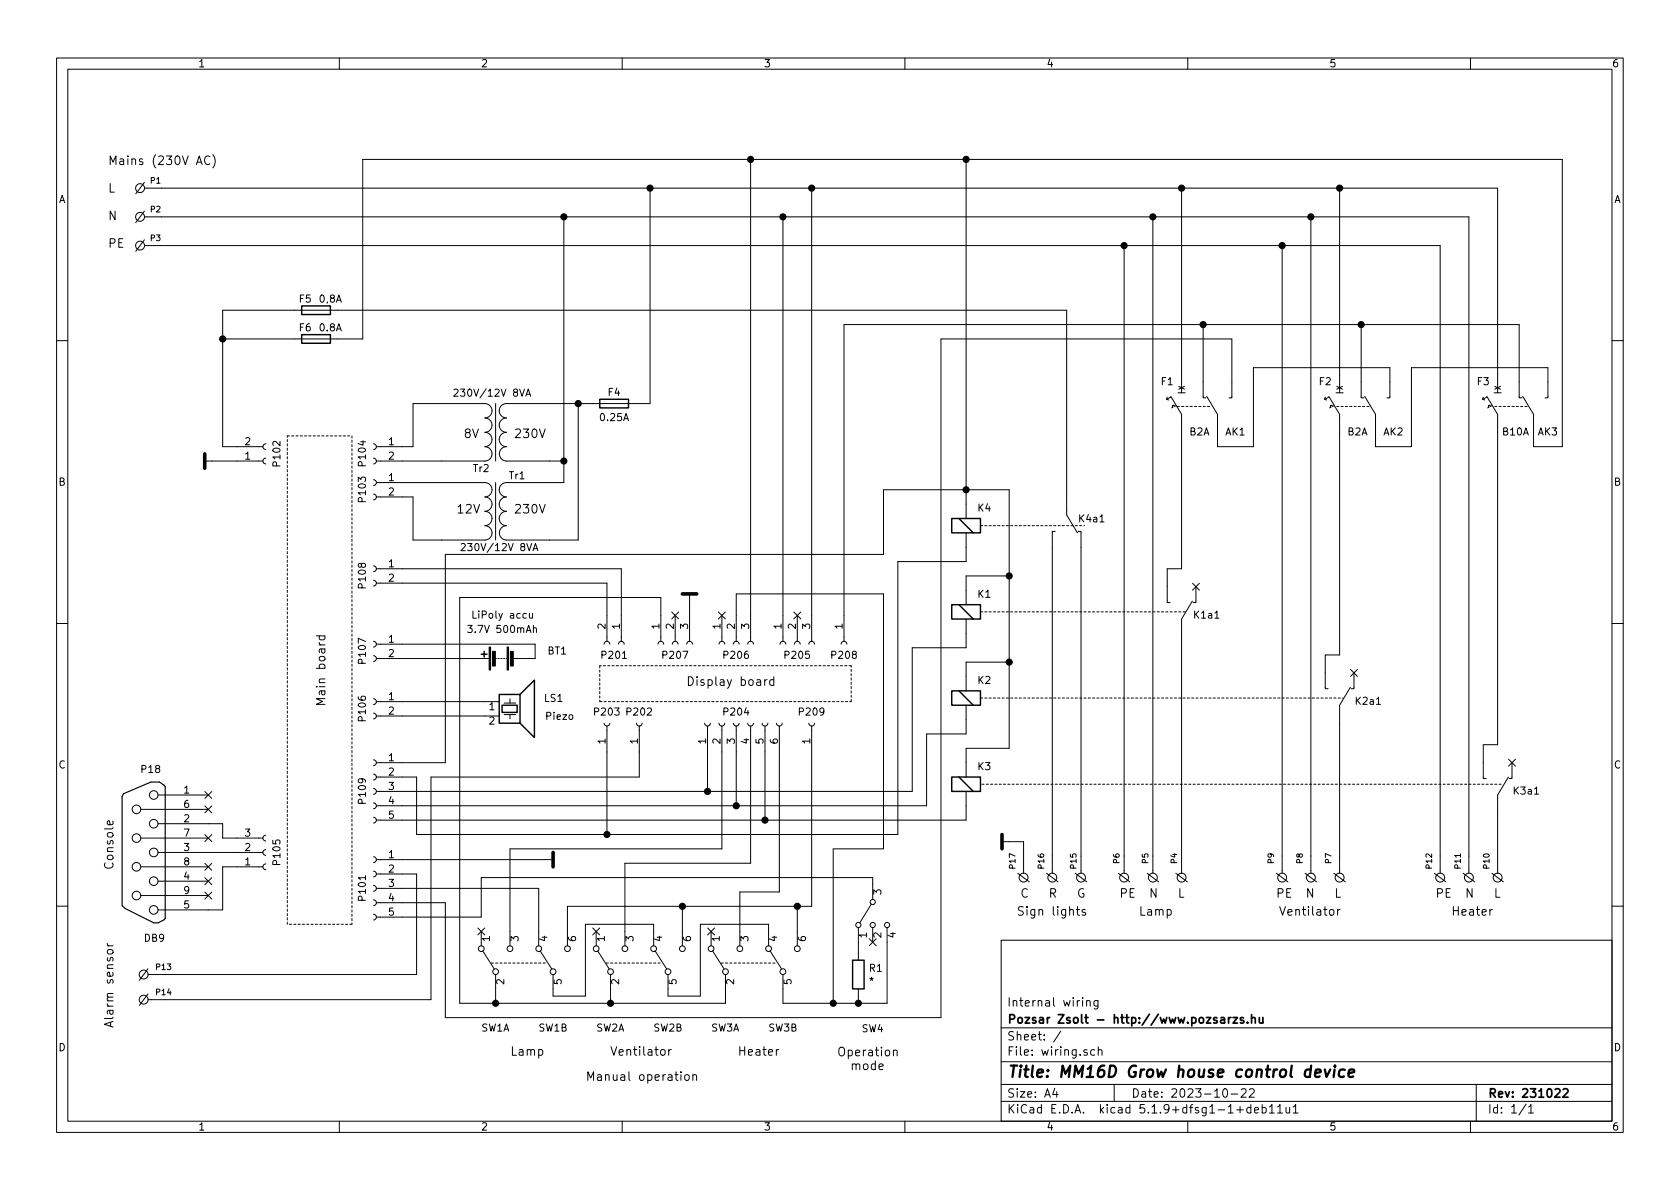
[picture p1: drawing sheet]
EESchema Schematic File Version 4
EELAYER 30 0
EELAYER END
$Descr A4 11693 8268
encoding utf-8
Sheet 1 1
Title "MM16D Grow house control device"
Date "2023-10-22"
Rev "231022"
Comp "Pozsar Zsolt - http://www.pozsarzs.hu"
Comment1 "Internal wiring"
Comment2 ""
Comment3 ""
Comment4 ""
$EndDescr
$Comp
L Connector:Conn_01x02_Female P107
U 1 1
P 2600 4475
F 0 "P107" V 2675 4425 50  0000 C CNN
F 1 "CONN_01X02" V 2700 4475 50  0001 C CNN
F 2 "" H 2600 4475 50  0000 C CNN
F 3 "" H 2600 4475 50  0000 C CNN
	1    2600 4475
	-1   0    0    -1  
$EndComp
$Comp
L Connector:Conn_01x03_Female P105
U 1 1
P 1850 5925
F 0 "P105" V 1925 5925 50  0000 C CNN
F 1 "CONN_01X03" V 1950 5925 50  0001 C CNN
F 2 "" H 1850 5925 50  0000 C CNN
F 3 "" H 1850 5925 50  0000 C CNN
	1    1850 5925
	1    0    0    1   
$EndComp
$Comp
L Connector:Conn_01x05_Female P109
U 1 1
P 2600 5500
F 0 "P109" V 2675 5500 50  0000 C CNN
F 1 "CONN_01X05" V 2700 5500 50  0001 C CNN
F 2 "" H 2600 5500 50  0000 C CNN
F 3 "" H 2600 5500 50  0000 C CNN
	1    2600 5500
	-1   0    0    -1  
$EndComp
$Comp
L wiring-rescue:DB9 P18
U 1 1
P 1000 5925
F 0 "P18" H 950 5350 50  0000 C CNN
F 1 "DB9" H 925 6525 50  0000 C CNN
F 2 "" H 1000 5925 50  0000 C CNN
F 3 "" H 1000 5925 50  0000 C CNN
	1    1000 5925
	-1   0    0    1   
$EndComp
$Comp
L pzs_others:screw_conn P1
U 1 1
P 975 1300
F 0 "P1" H 825 1250 40  0000 L CNN
F 1 "screw_conn" H 975 1355 30  0001 C CNN
F 2 "" H 975 1300 60  0000 C CNN
F 3 "" H 975 1300 60  0000 C CNN
	1    975  1300
	-1   0    0    1   
$EndComp
$Comp
L pzs_others:screw_conn P2
U 1 1
P 975 1500
F 0 "P2" H 825 1450 40  0000 L CNN
F 1 "screw_conn" H 975 1555 30  0001 C CNN
F 2 "" H 975 1500 60  0000 C CNN
F 3 "" H 975 1500 60  0000 C CNN
	1    975  1500
	-1   0    0    1   
$EndComp
$Comp
L pzs_others:screw_conn P3
U 1 1
P 975 1700
F 0 "P3" H 825 1650 40  0000 L CNN
F 1 "screw_conn" H 975 1755 30  0001 C CNN
F 2 "" H 975 1700 60  0000 C CNN
F 3 "" H 975 1700 60  0000 C CNN
	1    975  1700
	-1   0    0    1   
$EndComp
$Comp
L pzs_others:overcurrent_breaker F1
U 1 1
P 8225 2800
F 0 "F1" V 8375 2900 50  0000 C CNN
F 1 "B2A" V 8025 2675 50  0000 C CNN
F 2 "" H 8250 2800 50  0001 C CNN
F 3 "" H 8250 2800 50  0001 C CNN
	1    8225 2800
	0    -1   -1   0   
$EndComp
$Comp
L pzs_others:overcurrent_breaker F2
U 1 1
P 9325 2800
F 0 "F2" V 9475 2900 50  0000 C CNN
F 1 "B2A" V 9125 2675 50  0000 C CNN
F 2 "" H 9350 2800 50  0001 C CNN
F 3 "" H 9350 2800 50  0001 C CNN
	1    9325 2800
	0    -1   -1   0   
$EndComp
$Comp
L pzs_others:overcurrent_breaker F3
U 1 1
P 10425 2800
F 0 "F3" V 10575 2900 50  0000 C CNN
F 1 "B10A" V 10225 2675 50  0000 C CNN
F 2 "" H 10450 2800 50  0001 C CNN
F 3 "" H 10450 2800 50  0001 C CNN
	1    10425 2800
	0    -1   -1   0   
$EndComp
$Comp
L pzs_others:electromagnetic_actor_1 K4
U 1 1
P 6725 3700
F 0 "K4" H 6800 3875 50  0000 L CNN
F 1 "Finder 40.51.9.012.0000" H 6775 3625 50  0001 L CNN
F 2 "" V 6700 3800 50  0001 C CNN
F 3 "" V 6700 3800 50  0001 C CNN
	1    6725 3700
	1    0    0    -1  
$EndComp
$Comp
L pzs_others:screw_conn P10
U 1 1
P 10425 6100
F 0 "P10" H 10250 6025 40  0000 L CNN
F 1 "screw_conn" H 10425 6155 30  0001 C CNN
F 2 "" H 10425 6100 60  0000 C CNN
F 3 "" H 10425 6100 60  0000 C CNN
	1    10425 6100
	0    1    1    0   
$EndComp
$Comp
L pzs_others:screw_conn P7
U 1 1
P 9325 6100
F 0 "P7" H 9150 6025 40  0000 L CNN
F 1 "screw_conn" H 9325 6155 30  0001 C CNN
F 2 "" H 9325 6100 60  0000 C CNN
F 3 "" H 9325 6100 60  0000 C CNN
	1    9325 6100
	0    1    1    0   
$EndComp
$Comp
L pzs_others:screw_conn P4
U 1 1
P 8225 6100
F 0 "P4" H 8050 6050 40  0000 L CNN
F 1 "screw_conn" H 8225 6155 30  0001 C CNN
F 2 "" H 8225 6100 60  0000 C CNN
F 3 "" H 8225 6100 60  0000 C CNN
	1    8225 6100
	0    1    1    0   
$EndComp
$Comp
L pzs_others:screw_conn P15
U 1 1
P 7525 6100
F 0 "P15" H 7350 6050 40  0000 L CNN
F 1 "screw_conn" H 7525 6155 30  0001 C CNN
F 2 "" H 7525 6100 60  0000 C CNN
F 3 "" H 7525 6100 60  0000 C CNN
	1    7525 6100
	0    1    1    0   
$EndComp
$Comp
L pzs_others:screw_conn P11
U 1 1
P 10225 6100
F 0 "P11" H 10050 6025 40  0000 L CNN
F 1 "screw_conn" H 10225 6155 30  0001 C CNN
F 2 "" H 10225 6100 60  0000 C CNN
F 3 "" H 10225 6100 60  0000 C CNN
	1    10225 6100
	0    1    1    0   
$EndComp
$Comp
L pzs_others:screw_conn P12
U 1 1
P 10025 6100
F 0 "P12" H 9850 6025 40  0000 L CNN
F 1 "screw_conn" H 10025 6155 30  0001 C CNN
F 2 "" H 10025 6100 60  0000 C CNN
F 3 "" H 10025 6100 60  0000 C CNN
	1    10025 6100
	0    1    1    0   
$EndComp
$Comp
L pzs_others:screw_conn P8
U 1 1
P 9125 6100
F 0 "P8" H 8950 6025 40  0000 L CNN
F 1 "screw_conn" H 9125 6155 30  0001 C CNN
F 2 "" H 9125 6100 60  0000 C CNN
F 3 "" H 9125 6100 60  0000 C CNN
	1    9125 6100
	0    1    1    0   
$EndComp
$Comp
L pzs_others:screw_conn P9
U 1 1
P 8925 6100
F 0 "P9" H 8750 6025 40  0000 L CNN
F 1 "screw_conn" H 8925 6155 30  0001 C CNN
F 2 "" H 8925 6100 60  0000 C CNN
F 3 "" H 8925 6100 60  0000 C CNN
	1    8925 6100
	0    1    1    0   
$EndComp
$Comp
L pzs_others:screw_conn P5
U 1 1
P 8025 6100
F 0 "P5" H 7850 6050 40  0000 L CNN
F 1 "screw_conn" H 8025 6155 30  0001 C CNN
F 2 "" H 8025 6100 60  0000 C CNN
F 3 "" H 8025 6100 60  0000 C CNN
	1    8025 6100
	0    1    1    0   
$EndComp
$Comp
L pzs_others:screw_conn P6
U 1 1
P 7825 6100
F 0 "P6" H 7650 6050 40  0000 L CNN
F 1 "screw_conn" H 7825 6155 30  0001 C CNN
F 2 "" H 7825 6100 60  0000 C CNN
F 3 "" H 7825 6100 60  0000 C CNN
	1    7825 6100
	0    1    1    0   
$EndComp
$Comp
L pzs_others:screw_conn P17
U 1 1
P 7125 6100
F 0 "P17" H 6950 6025 40  0000 L CNN
F 1 "screw_conn" H 7125 6155 30  0001 C CNN
F 2 "" H 7125 6100 60  0000 C CNN
F 3 "" H 7125 6100 60  0000 C CNN
	1    7125 6100
	0    1    1    0   
$EndComp
$Comp
L pzs_others:auxcontalt AK3
U 1 1
P 10675 2800
F 0 "AK3" V 10475 2700 50  0000 C CNN
F 1 "auxcontalt" H 10625 2650 50  0001 C CNN
F 2 "" H 10700 2800 50  0001 C CNN
F 3 "" H 10700 2800 50  0001 C CNN
	1    10675 2800
	0    -1   -1   0   
$EndComp
$Comp
L pzs_others:auxcontalt AK1
U 1 1
P 8475 2800
F 0 "AK1" V 8275 2675 50  0000 C CNN
F 1 "auxcontalt" H 8425 2650 50  0001 C CNN
F 2 "" H 8500 2800 50  0001 C CNN
F 3 "" H 8500 2800 50  0001 C CNN
	1    8475 2800
	0    -1   -1   0   
$EndComp
$Comp
L pzs_others:auxcontalt AK2
U 1 1
P 9575 2800
F 0 "AK2" V 9375 2675 50  0000 C CNN
F 1 "auxcontalt" H 9525 2650 50  0001 C CNN
F 2 "" H 9600 2800 50  0001 C CNN
F 3 "" H 9600 2800 50  0001 C CNN
	1    9575 2800
	0    -1   -1   0   
$EndComp
$Comp
L wiring-rescue:Fuse F6
U 1 1
P 2200 2350
F 0 "F6" V 2275 2275 50  0000 C CNN
F 1 "0.8A" V 2275 2450 50  0000 C CNN
F 2 "" V 2130 2350 50  0000 C CNN
F 3 "" H 2200 2350 50  0000 C CNN
	1    2200 2350
	0    1    -1   0   
$EndComp
$Comp
L wiring-rescue:Fuse F5
U 1 1
P 2200 2150
F 0 "F5" V 2275 2075 50  0000 C CNN
F 1 "0,8A" V 2275 2250 50  0000 C CNN
F 2 "" V 2130 2150 50  0000 C CNN
F 3 "" H 2200 2150 50  0000 C CNN
	1    2200 2150
	0    1    -1   0   
$EndComp
$Comp
L wiring-rescue:Fuse F4
U 1 1
P 4275 2800
F 0 "F4" V 4350 2800 50  0000 C CNN
F 1 "0.25A" V 4175 2800 50  0000 C CNN
F 2 "" V 4205 2800 50  0000 C CNN
F 3 "" H 4275 2800 50  0000 C CNN
	1    4275 2800
	0    -1   -1   0   
$EndComp
$Comp
L pzs_others:0V #PWR01
U 1 1
P 7025 5850
F 0 "#PWR01" H 7025 5600 50  0001 C CNN
F 1 "0V" H 7025 5700 50  0001 C CNN
F 2 "" H 7025 5850 50  0000 C CNN
F 3 "" H 7025 5850 50  0000 C CNN
	1    7025 5850
	0    1    -1   0   
$EndComp
$Comp
L wiring-rescue:Battery BT1
U 1 1
P 3475 4575
F 0 "BT1" V 3525 4100 50  0000 L CNN
F 1 "3.7V 500mAh" V 3675 4300 50  0000 L CNN
F 2 "" V 3475 4635 50  0000 C CNN
F 3 "" V 3475 4635 50  0000 C CNN
F 4 "LiPoly accu" V 3775 4550 50  0000 C CNN "Field4"
	1    3475 4575
	0    -1   -1   0   
$EndComp
$Comp
L wiring-rescue:Speaker_Ultrasound LS1
U 1 1
P 3575 4875
F 0 "LS1" H 3925 4900 50  0000 R CNN
F 1 "Piezo" H 4000 4775 50  0000 R CNN
F 2 "" H 3540 4825 50  0000 C CNN
F 3 "" H 3540 4825 50  0000 C CNN
	1    3575 4875
	1    0    0    -1  
$EndComp
Text Notes 750  1725 0    60   ~ 0
Mains (230V AC)\n\nL\n\nN\n\nPE
$Comp
L pzs_others:electromagnetic_actor_1 K1
U 1 1
P 6725 4300
F 0 "K1" H 6800 4475 50  0000 L CNN
F 1 "Finder 40.51.9.012.0000" H 6775 4225 50  0001 L CNN
F 2 "" V 6700 4400 50  0001 C CNN
F 3 "" V 6700 4400 50  0001 C CNN
	1    6725 4300
	1    0    0    -1  
$EndComp
$Comp
L pzs_others:electromagnetic_actor_1 K2
U 1 1
P 6725 4900
F 0 "K2" H 6800 5075 50  0000 L CNN
F 1 "Finder 40.51.9.012.0000" H 6775 4825 50  0001 L CNN
F 2 "" V 6700 5000 50  0001 C CNN
F 3 "" V 6700 5000 50  0001 C CNN
	1    6725 4900
	1    0    0    -1  
$EndComp
$Comp
L pzs_others:electromagnetic_actor_1 K3
U 1 1
P 6725 5500
F 0 "K3" H 6800 5675 50  0000 L CNN
F 1 "Finder 40.51.9.012.0000" H 6775 5425 50  0001 L CNN
F 2 "" V 6700 5600 50  0001 C CNN
F 3 "" V 6700 5600 50  0001 C CNN
	1    6725 5500
	1    0    0    -1  
$EndComp
NoConn ~ 1450 5525
NoConn ~ 1450 5625
NoConn ~ 1450 5825
NoConn ~ 1450 6025
NoConn ~ 1450 6125
NoConn ~ 1450 6225
$Comp
L pzs_others:screw_conn P14
U 1 1
P 1000 6950
F 0 "P14" H 800 6900 40  0000 L CNN
F 1 "screw_conn" H 1000 7005 30  0001 C CNN
F 2 "" H 1000 6950 60  0000 C CNN
F 3 "" H 1000 6950 60  0000 C CNN
	1    1000 6950
	-1   0    0    1   
$EndComp
$Comp
L pzs_others:screw_conn P13
U 1 1
P 1000 6775
F 0 "P13" H 800 6725 40  0000 L CNN
F 1 "screw_conn" H 1000 6830 30  0001 C CNN
F 2 "" H 1000 6775 60  0000 C CNN
F 3 "" H 1000 6775 60  0000 C CNN
	1    1000 6775
	-1   0    0    1   
$EndComp
Text Notes 800  6050 1    60   ~ 0
Console
Text Notes 800  7150 1    60   ~ 0
Alarm sensor
Text Notes 10100 6375 0    60   ~ 0
Heater
Text Notes 9990 6250 0    60   ~ 0
PE  N   L
Text Notes 8880 6250 0    60   ~ 0
PE  N   L
Text Notes 7790 6250 0    60   ~ 0
PE  N   L
Text Notes 8900 6375 0    60   ~ 0
Ventilator
Text Notes 7925 6375 0    60   ~ 0
Lamp
$Comp
L pzs_others:auxcontalt K4a1
U 1 1
P 7425 3650
F 0 "K4a1" V 7375 3825 50  0000 C CNN
F 1 "auxcontalt" H 7375 3500 50  0001 C CNN
F 2 "" H 7450 3650 50  0001 C CNN
F 3 "" H 7450 3650 50  0001 C CNN
	1    7425 3650
	0    1    1    0   
$EndComp
$Comp
L pzs_others:auxcontalt K1a1
U 1 1
P 8225 4225
F 0 "K1a1" V 8175 4400 50  0000 C CNN
F 1 "auxcontalt" H 8175 4075 50  0001 C CNN
F 2 "" H 8250 4225 50  0001 C CNN
F 3 "" H 8250 4225 50  0001 C CNN
	1    8225 4225
	0    1    -1   0   
$EndComp
$Comp
L pzs_others:auxcontalt K2a1
U 1 1
P 9325 4825
F 0 "K2a1" V 9275 5025 50  0000 C CNN
F 1 "auxcontalt" H 9275 4675 50  0001 C CNN
F 2 "" H 9350 4825 50  0001 C CNN
F 3 "" H 9350 4825 50  0001 C CNN
	1    9325 4825
	0    1    -1   0   
$EndComp
$Comp
L pzs_others:auxcontalt K3a1
U 1 1
P 10425 5450
F 0 "K3a1" V 10375 5650 50  0000 C CNN
F 1 "auxcontalt" H 10375 5300 50  0001 C CNN
F 2 "" H 10450 5450 50  0001 C CNN
F 3 "" H 10450 5450 50  0001 C CNN
	1    10425 5450
	0    1    -1   0   
$EndComp
NoConn ~ 10525 5300
NoConn ~ 9425 4675
NoConn ~ 8325 4075
$Comp
L pzs_others:screw_conn P16
U 1 1
P 7325 6100
F 0 "P16" H 7150 6025 40  0000 L CNN
F 1 "screw_conn" H 7325 6155 30  0001 C CNN
F 2 "" H 7325 6100 60  0000 C CNN
F 3 "" H 7325 6100 60  0000 C CNN
	1    7325 6100
	0    1    1    0   
$EndComp
Text Notes 7100 6250 0    60   ~ 0
C   R   G
Text Notes 7075 6375 0    60   ~ 0
Sign lights
$Comp
L Connector:Conn_01x02_Female P108
U 1 1
P 2600 3950
F 0 "P108" V 2675 3900 50  0000 C CNN
F 1 "CONN_01X02" V 2700 3950 50  0001 C CNN
F 2 "" H 2600 3950 50  0000 C CNN
F 3 "" H 2600 3950 50  0000 C CNN
	1    2600 3950
	-1   0    0    -1  
$EndComp
$Comp
L Switch:SW_DPDT_x2 SW1
U 1 1
P 3450 6675
F 0 "SW1" V 2975 6675 50  0000 C CNN
F 1 "auxcontalt" H 3400 6525 50  0001 C CNN
F 2 "" H 3475 6675 50  0001 C CNN
F 3 "" H 3475 6675 50  0001 C CNN
	1    3450 6675
	0    -1   -1   0   
$EndComp
$Comp
L Switch:SW_DPDT_x2 SW1
U 2 1
P 3850 6675
F 0 "SW1" V 3375 6675 50  0000 C CNN
F 1 "auxcontalt" H 3800 6525 50  0001 C CNN
F 2 "" H 3875 6675 50  0001 C CNN
F 3 "" H 3875 6675 50  0001 C CNN
	2    3850 6675
	0    -1   -1   0   
$EndComp
$Comp
L Switch:SW_DPDT_x2 SW2
U 1 1
P 4250 6675
F 0 "SW2" V 3775 6675 50  0000 C CNN
F 1 "auxcontalt" H 4200 6525 50  0001 C CNN
F 2 "" H 4275 6675 50  0001 C CNN
F 3 "" H 4275 6675 50  0001 C CNN
	1    4250 6675
	0    -1   -1   0   
$EndComp
$Comp
L Switch:SW_DPDT_x2 SW2
U 2 1
P 4650 6675
F 0 "SW2" V 4175 6675 50  0000 C CNN
F 1 "auxcontalt" H 4600 6525 50  0001 C CNN
F 2 "" H 4675 6675 50  0001 C CNN
F 3 "" H 4675 6675 50  0001 C CNN
	2    4650 6675
	0    -1   -1   0   
$EndComp
$Comp
L Switch:SW_DPDT_x2 SW3
U 1 1
P 5050 6675
F 0 "SW3" V 4575 6675 50  0000 C CNN
F 1 "auxcontalt" H 5000 6525 50  0001 C CNN
F 2 "" H 5075 6675 50  0001 C CNN
F 3 "" H 5075 6675 50  0001 C CNN
	1    5050 6675
	0    -1   -1   0   
$EndComp
$Comp
L Switch:SW_DPDT_x2 SW3
U 2 1
P 5450 6675
F 0 "SW3" V 4975 6675 50  0000 C CNN
F 1 "auxcontalt" H 5400 6525 50  0001 C CNN
F 2 "" H 5475 6675 50  0001 C CNN
F 3 "" H 5475 6675 50  0001 C CNN
	2    5450 6675
	0    -1   -1   0   
$EndComp
Text Notes 4075 7525 0    60   ~ 0
Manual operation
Text Notes 5825 7450 0    60   ~ 0
Operation\n  mode
NoConn ~ 6075 6550
NoConn ~ 4950 6475
NoConn ~ 4150 6475
NoConn ~ 3350 6475
$Comp
L pzs_others:transformer_1P_1S Tr2
U 1 1
P 3475 3000
F 0 "Tr2" H 3350 2750 50  0000 C CNN
F 1 "230V/12V 8VA" H 3425 3275 50  0000 C CNN
F 2 "" H 3475 3000 50  0001 C CNN
F 3 "" H 3475 3000 50  0001 C CNN
	1    3475 3000
	1    0    0    -1  
$EndComp
$Comp
L pzs_others:transformer_1P_1S Tr1
U 1 1
P 3475 3550
F 0 "Tr1" H 3600 3800 50  0000 C CNN
F 1 "230V/12V 8VA" H 3475 3300 50  0000 C CNN
F 2 "" H 3475 3550 50  0001 C CNN
F 3 "" H 3475 3550 50  0001 C CNN
	1    3475 3550
	1    0    0    -1  
$EndComp
$Comp
L Connector:Conn_01x02_Female P104
U 1 1
P 2600 3100
F 0 "P104" V 2675 3050 50  0000 C CNN
F 1 "CONN_01X02" V 2700 3100 50  0001 C CNN
F 2 "" H 2600 3100 50  0000 C CNN
F 3 "" H 2600 3100 50  0000 C CNN
	1    2600 3100
	-1   0    0    -1  
$EndComp
$Comp
L Connector:Conn_01x02_Female P103
U 1 1
P 2600 3350
F 0 "P103" V 2675 3300 50  0000 C CNN
F 1 "CONN_01X02" V 2700 3350 50  0001 C CNN
F 2 "" H 2600 3350 50  0000 C CNN
F 3 "" H 2600 3350 50  0000 C CNN
	1    2600 3350
	-1   0    0    -1  
$EndComp
$Comp
L Connector:Conn_01x01_Female P202
U 1 1
P 4450 5025
F 0 "P202" V 4525 5025 50  0000 C CNN
F 1 "CONN_01X01" V 4550 5025 50  0001 C CNN
F 2 "" H 4450 5025 50  0000 C CNN
F 3 "" H 4450 5025 50  0000 C CNN
	1    4450 5025
	0    -1   -1   0   
$EndComp
$Comp
L Connector:Conn_01x01_Female P208
U 1 1
P 5875 4475
F 0 "P208" V 5950 4475 50  0000 C CNN
F 1 "CONN_01X01" V 5975 4475 50  0001 C CNN
F 2 "" H 5875 4475 50  0000 C CNN
F 3 "" H 5875 4475 50  0000 C CNN
	1    5875 4475
	0    1    1    0   
$EndComp
$Comp
L Connector:Conn_01x01_Female P209
U 1 1
P 5650 5025
F 0 "P209" V 5725 5025 50  0000 C CNN
F 1 "CONN_01X01" V 5750 5025 50  0001 C CNN
F 2 "" H 5650 5025 50  0000 C CNN
F 3 "" H 5650 5025 50  0000 C CNN
	1    5650 5025
	0    -1   -1   0   
$EndComp
$Comp
L Connector:Conn_01x01_Female P203
U 1 1
P 4225 5025
F 0 "P203" V 4300 5025 50  0000 C CNN
F 1 "CONN_01X01" V 4325 5025 50  0001 C CNN
F 2 "" H 4225 5025 50  0000 C CNN
F 3 "" H 4225 5025 50  0000 C CNN
	1    4225 5025
	0    -1   -1   0   
$EndComp
$Comp
L Connector:Conn_01x03_Female P207
U 1 1
P 4700 4475
F 0 "P207" V 4775 4475 50  0000 C CNN
F 1 "CONN_01X03" V 4800 4475 50  0001 C CNN
F 2 "" H 4700 4475 50  0000 C CNN
F 3 "" H 4700 4475 50  0000 C CNN
	1    4700 4475
	0    -1   1    0   
$EndComp
$Comp
L Connector:Conn_01x03_Female P206
U 1 1
P 5125 4475
F 0 "P206" V 5200 4475 50  0000 C CNN
F 1 "CONN_01X03" V 5225 4475 50  0001 C CNN
F 2 "" H 5125 4475 50  0000 C CNN
F 3 "" H 5125 4475 50  0000 C CNN
	1    5125 4475
	0    -1   1    0   
$EndComp
$Comp
L Connector:Conn_01x03_Female P205
U 1 1
P 5550 4475
F 0 "P205" V 5625 4475 50  0000 C CNN
F 1 "CONN_01X03" V 5650 4475 50  0001 C CNN
F 2 "" H 5550 4475 50  0000 C CNN
F 3 "" H 5550 4475 50  0000 C CNN
	1    5550 4475
	0    -1   1    0   
$EndComp
$Comp
L Connector:Conn_01x06_Female P204
U 1 1
P 5125 5025
F 0 "P204" V 5200 5025 50  0000 C CNN
F 1 "CONN_01X06" V 5225 5025 50  0001 C CNN
F 2 "" H 5125 5025 50  0000 C CNN
F 3 "" H 5125 5025 50  0000 C CNN
	1    5125 5025
	0    -1   -1   0   
$EndComp
$Comp
L pzs_others:0V #PWR02
U 1 1
P 4800 4175
F 0 "#PWR02" H 4800 3925 50  0001 C CNN
F 1 "0V" H 4800 4025 50  0001 C CNN
F 2 "" H 4800 4175 50  0000 C CNN
F 3 "" H 4800 4175 50  0000 C CNN
	1    4800 4175
	1    0    0    1   
$EndComp
NoConn ~ 5550 4275
Text Notes 4775 4775 0    60   ~ 0
Display board
$Comp
L Connector:Conn_01x05_Female P101
U 1 1
P 2600 6175
F 0 "P101" V 2675 6175 50  0000 C CNN
F 1 "CONN_01X05" V 2700 6175 50  0001 C CNN
F 2 "" H 2600 6175 50  0000 C CNN
F 3 "" H 2600 6175 50  0000 C CNN
	1    2600 6175
	-1   0    0    -1  
$EndComp
$Comp
L pzs_others:0V #PWR03
U 1 1
P 3800 5975
F 0 "#PWR03" H 3800 5725 50  0001 C CNN
F 1 "0V" H 3800 5825 50  0001 C CNN
F 2 "" H 3800 5975 50  0000 C CNN
F 3 "" H 3800 5975 50  0000 C CNN
	1    3800 5975
	0    -1   1    0   
$EndComp
Wire Wire Line
	10875 1100 10875 3100
Connection ~ 8375 2250
Connection ~ 9475 2250
Wire Wire Line
	9475 2250 9475 2650
Wire Wire Line
	8375 2250 8375 2650
Wire Wire Line
	5875 2250 8375 2250
Wire Wire Line
	8375 2250 9475 2250
Wire Wire Line
	9475 2250 10575 2250
Wire Wire Line
	10575 2250 10575 2650
Wire Wire Line
	8575 2350 8575 2650
Wire Wire Line
	9675 2550 9675 2650
Wire Wire Line
	8725 2550 9675 2550
Wire Wire Line
	8725 3100 8725 2550
Wire Wire Line
	8475 3100 8725 3100
Wire Wire Line
	8475 3000 8475 3100
Wire Wire Line
	10775 2550 10775 2650
Wire Wire Line
	9825 2550 10775 2550
Wire Wire Line
	9825 3100 9825 2550
Wire Wire Line
	9575 3100 9825 3100
Wire Wire Line
	9575 3000 9575 3100
Wire Wire Line
	2525 1100 5225 1100
Wire Wire Line
	5225 1100 6725 1100
Wire Wire Line
	6725 1100 10875 1100
Wire Wire Line
	10875 3100 10675 3100
Wire Wire Line
	10675 3100 10675 3000
Wire Notes Line
	10405 2820 10645 2820
Wire Notes Line
	9305 2820 9545 2820
Wire Notes Line
	8195 2820 8435 2820
Wire Notes Line
	10450 5450 6825 5450
Wire Notes Line
	6825 4850 9350 4850
Wire Notes Line
	6825 4250 8250 4250
Wire Notes Line
	6825 3650 7550 3650
Wire Wire Line
	6725 5700 6725 5600
Wire Wire Line
	6725 5100 6725 5000
Wire Wire Line
	6725 3900 6725 3800
Wire Wire Line
	6725 4500 6725 4400
Connection ~ 6725 3400
Connection ~ 7025 4600
Wire Wire Line
	7025 4600 6725 4600
Wire Wire Line
	6725 4600 6725 4700
Connection ~ 7025 4000
Wire Wire Line
	6725 4000 7025 4000
Wire Wire Line
	6725 4100 6725 4000
Wire Wire Line
	6725 1100 6725 3400
Wire Wire Line
	6725 3400 6725 3500
Wire Wire Line
	7025 3400 7025 4000
Wire Wire Line
	7025 4000 7025 4600
Wire Wire Line
	7025 4600 7025 5200
Wire Wire Line
	7025 5200 6725 5200
Wire Wire Line
	6725 5200 6725 5300
Connection ~ 8225 1300
Connection ~ 8025 1500
Connection ~ 7825 1700
Connection ~ 9325 1300
Connection ~ 9125 1500
Connection ~ 8925 1700
Wire Wire Line
	7825 1700 7825 5950
Wire Wire Line
	8025 1500 8025 5950
Wire Wire Line
	8925 1700 8925 5950
Wire Wire Line
	9125 1500 9125 5950
Wire Wire Line
	10025 1700 10025 5950
Wire Wire Line
	10225 1500 10225 5950
Wire Wire Line
	1125 1700 7825 1700
Wire Wire Line
	7825 1700 8925 1700
Wire Wire Line
	8925 1700 10025 1700
Wire Wire Line
	1125 1500 3925 1500
Wire Wire Line
	3925 1500 5450 1500
Wire Wire Line
	5450 1500 8025 1500
Wire Wire Line
	8025 1500 9125 1500
Wire Wire Line
	9125 1500 10225 1500
Wire Wire Line
	10425 5650 10425 5950
Wire Wire Line
	9325 5025 9325 5950
Wire Wire Line
	8225 4425 8225 5950
Wire Wire Line
	10425 5175 10425 3000
Wire Wire Line
	9325 4550 9325 3000
Wire Wire Line
	8225 3950 8225 3000
Wire Wire Line
	7425 2150 7425 3450
Wire Wire Line
	9325 1300 9325 2600
Wire Wire Line
	8225 1300 8225 2600
Wire Wire Line
	1125 1300 4525 1300
Wire Wire Line
	4525 1300 5650 1300
Wire Wire Line
	5650 1300 8225 1300
Wire Wire Line
	8225 1300 9325 1300
Wire Wire Line
	9325 1300 10425 1300
Wire Wire Line
	10425 1300 10425 2600
Wire Wire Line
	7125 5850 7025 5850
Wire Wire Line
	7125 5850 7125 5950
Wire Wire Line
	6550 2350 8575 2350
Wire Wire Line
	2800 4475 3725 4475
Wire Wire Line
	3725 4475 3725 4575
Wire Wire Line
	3725 4575 3675 4575
Wire Wire Line
	3275 4575 2800 4575
Wire Wire Line
	1550 6325 1450 6325
Wire Wire Line
	1550 5725 1450 5725
Wire Wire Line
	1650 5925 1450 5925
Wire Wire Line
	10325 5300 10325 5175
Wire Wire Line
	10325 5175 10425 5175
Wire Wire Line
	9225 4675 9225 4550
Wire Wire Line
	9225 4550 9325 4550
Wire Wire Line
	8125 4075 8125 3950
Wire Wire Line
	8125 3950 8225 3950
Wire Wire Line
	7325 3800 7325 5950
Wire Wire Line
	7525 3800 7525 5950
Wire Wire Line
	6450 5600 6450 5100
Wire Wire Line
	6450 5100 6725 5100
Wire Wire Line
	6725 4500 6350 4500
Wire Wire Line
	6350 4500 6350 5500
Wire Wire Line
	6250 5800 6250 3900
Wire Wire Line
	6250 3900 6725 3900
Wire Wire Line
	3200 6975 3450 6975
Wire Wire Line
	3450 6975 4250 6975
Wire Wire Line
	4250 6975 5050 6975
Wire Wire Line
	4250 6975 4250 6875
Wire Notes Line
	3420 6695 3810 6695
Wire Notes Line
	4220 6695 4610 6695
Wire Notes Line
	5020 6695 5410 6695
Wire Wire Line
	3450 6875 3450 6975
Wire Wire Line
	5050 6975 5050 6875
Connection ~ 4250 6975
Wire Wire Line
	3850 6875 3850 6925
Wire Wire Line
	3850 6925 4075 6925
Wire Wire Line
	4075 6925 4075 6425
Wire Wire Line
	4075 6425 4550 6425
Wire Wire Line
	4550 6425 4550 6475
Wire Wire Line
	4650 6875 4650 6925
Wire Wire Line
	4650 6925 4875 6925
Wire Wire Line
	4875 6925 4875 6425
Wire Wire Line
	4875 6425 5350 6425
Wire Wire Line
	5350 6425 5350 6475
Wire Wire Line
	3950 6300 4750 6300
Wire Wire Line
	4750 6300 4750 6475
Wire Wire Line
	3950 6300 3950 6475
Connection ~ 4750 6300
Wire Wire Line
	5450 6975 5800 6975
Wire Wire Line
	5450 6975 5450 6875
Connection ~ 5800 6975
Wire Wire Line
	5800 5900 5800 6975
Wire Wire Line
	5650 6300 5650 5225
Connection ~ 3450 6975
Wire Wire Line
	2800 3100 2875 3100
Wire Wire Line
	2875 3100 2875 2800
Wire Wire Line
	2875 2800 3075 2800
Wire Wire Line
	2800 3200 3075 3200
Wire Wire Line
	2800 3350 3075 3350
Wire Wire Line
	2800 3450 2875 3450
Wire Wire Line
	2875 3450 2875 3750
Wire Wire Line
	2875 3750 3075 3750
Wire Wire Line
	3925 3350 3825 3350
Wire Wire Line
	3925 1500 3925 3200
Wire Wire Line
	3925 3200 3925 3350
Wire Wire Line
	3925 3200 3825 3200
Connection ~ 3925 3200
Wire Wire Line
	3825 2800 4025 2800
Wire Wire Line
	4025 2800 4125 2800
Wire Wire Line
	4025 2800 4025 3750
Wire Wire Line
	4025 3750 3825 3750
Connection ~ 4025 2800
Wire Wire Line
	4425 2800 4525 2800
Wire Wire Line
	4525 2800 4525 1300
Wire Wire Line
	6350 5500 4925 5500
Wire Wire Line
	4925 5500 2800 5500
Wire Wire Line
	2800 5600 5125 5600
Wire Wire Line
	5125 5600 6450 5600
Wire Wire Line
	2800 5700 5325 5700
Wire Wire Line
	5325 5700 6725 5700
Wire Wire Line
	5325 5700 5325 5225
Wire Wire Line
	5125 5225 5125 5600
Wire Wire Line
	4925 5500 4925 5225
Wire Wire Line
	2800 5400 2900 5400
Wire Wire Line
	2900 5400 2900 5800
Wire Wire Line
	2900 5800 4225 5800
Wire Wire Line
	4225 5800 6250 5800
Wire Wire Line
	5650 4275 5650 1300
Connection ~ 5650 1300
Wire Wire Line
	5450 4275 5450 1500
Connection ~ 5450 1500
Wire Wire Line
	5225 4275 5225 1100
Connection ~ 6725 1100
Wire Wire Line
	4800 4275 4800 4175
Wire Wire Line
	5875 4275 5875 2250
Wire Wire Line
	5800 5900 6150 5900
Wire Wire Line
	6150 5900 6150 4125
Wire Wire Line
	6150 4125 5125 4125
Wire Wire Line
	5125 4125 5125 4275
Wire Wire Line
	4600 4275 4600 4150
Wire Wire Line
	4600 4150 3200 4150
Wire Wire Line
	3200 4150 3200 6975
Wire Notes Line
	5925 4875 5925 4625
Wire Notes Line
	5925 4625 4175 4625
Wire Notes Line
	4175 4625 4175 4875
Wire Notes Line
	4175 4875 5925 4875
Wire Wire Line
	4450 5400 4450 5225
Wire Wire Line
	3000 5400 4450 5400
Connection ~ 4525 1300
Connection ~ 3925 1500
Wire Wire Line
	2800 5300 3100 5300
Wire Wire Line
	2800 3950 4325 3950
Wire Wire Line
	4325 3950 4325 4275
Wire Wire Line
	4225 4275 4225 4050
Wire Wire Line
	4225 4050 2800 4050
Wire Wire Line
	1650 6025 1550 6025
Wire Wire Line
	1550 6025 1550 6325
Wire Wire Line
	1550 5725 1550 5825
Wire Wire Line
	1550 5825 1650 5825
Wire Wire Line
	2800 6175 3750 6175
Wire Wire Line
	2800 6275 3100 6275
Wire Wire Line
	3100 6275 3100 7075
Wire Wire Line
	3100 7075 6550 7075
Wire Wire Line
	6550 7075 6550 2350
Wire Wire Line
	3100 5300 3100 3850
Wire Wire Line
	3100 3850 6150 3850
Wire Wire Line
	6150 3850 6150 3400
Wire Wire Line
	6150 3400 6725 3400
Wire Notes Line
	2450 3025 2450 6425
Wire Wire Line
	3800 5975 2800 5975
Wire Wire Line
	3000 5400 3000 6950
Text Notes 2275 4400 3    60   ~ 0
Main board
Wire Notes Line
	2450 6425 2000 6425
Wire Notes Line
	2000 6425 2000 3025
Wire Notes Line
	2000 3025 2450 3025
$Comp
L Connector:Conn_01x02_Female P102
U 1 1
P 1850 3200
F 0 "P102" V 1925 3150 50  0000 C CNN
F 1 "CONN_01X02" V 1950 3200 50  0001 C CNN
F 2 "" H 1850 3200 50  0000 C CNN
F 3 "" H 1850 3200 50  0000 C CNN
	1    1850 3200
	1    0    0    1   
$EndComp
Wire Wire Line
	1550 3100 1650 3100
Wire Wire Line
	1550 2150 1550 2350
Wire Wire Line
	1550 2350 1550 3100
Wire Wire Line
	1550 2350 2050 2350
Wire Wire Line
	1550 2150 2050 2150
Connection ~ 1550 2350
Wire Wire Line
	7425 2150 2350 2150
Wire Wire Line
	2525 1100 2525 2350
Wire Wire Line
	2525 2350 2350 2350
Connection ~ 5225 1100
$Comp
L pzs_others:0V #PWR04
U 1 1
P 1475 3200
F 0 "#PWR04" H 1475 2950 50  0001 C CNN
F 1 "0V" H 1475 3050 50  0001 C CNN
F 2 "" H 1475 3200 50  0000 C CNN
F 3 "" H 1475 3200 50  0000 C CNN
	1    1475 3200
	0    1    1    0   
$EndComp
Wire Wire Line
	1475 3200 1650 3200
Text Notes 3575 3050 0    60   ~ 0
230V
Text Notes 3575 3575 0    60   ~ 0
230V
Text Notes 3175 3575 0    60   ~ 0
12V
Text Notes 3225 3050 0    60   ~ 0
8V
Wire Wire Line
	3000 6950 1150 6950
Connection ~ 5325 5700
Connection ~ 5125 5600
Connection ~ 4925 5500
Wire Wire Line
	5025 5225 5025 5900
Wire Wire Line
	5025 5900 3550 5900
Wire Wire Line
	3550 5900 3550 6475
Wire Wire Line
	4350 6475 4350 6000
Wire Wire Line
	4350 6000 5225 6000
Wire Wire Line
	5225 6000 5225 5225
Wire Wire Line
	5425 5225 5425 6200
Wire Wire Line
	5425 6200 5150 6200
Wire Wire Line
	5150 6200 5150 6475
Wire Wire Line
	4225 5225 4225 5800
Connection ~ 4225 5800
NoConn ~ 5025 4275
NoConn ~ 4700 4275
Wire Wire Line
	3750 6175 3750 6475
Text Notes 3550 7350 0    60   ~ 0
Lamp          Ventilator          Heater
Wire Wire Line
	7025 3400 6725 3400
$Comp
L Connector:Conn_01x02_Female P201
U 1 1
P 4325 4475
F 0 "P201" V 4400 4425 50  0000 C CNN
F 1 "CONN_01X02" V 4425 4475 50  0001 C CNN
F 2 "" H 4325 4475 50  0000 C CNN
F 3 "" H 4325 4475 50  0000 C CNN
	1    4325 4475
	0    1    1    0   
$EndComp
Wire Wire Line
	2800 4975 3375 4975
Wire Wire Line
	3375 4875 2800 4875
$Comp
L Connector:Conn_01x02_Female P106
U 1 1
P 2600 4875
F 0 "P106" V 2675 4825 50  0000 C CNN
F 1 "CONN_01X02" V 2700 4875 50  0001 C CNN
F 2 "" H 2600 4875 50  0000 C CNN
F 3 "" H 2600 4875 50  0000 C CNN
	1    2600 4875
	-1   0    0    -1  
$EndComp
Wire Wire Line
	2900 6775 1150 6775
Wire Wire Line
	2800 6075 2900 6075
Wire Wire Line
	2900 6075 2900 6775
$Comp
L Device:R R1
U 1 1
P 5975 6775
F 0 "R1" H 6045 6821 50  0000 L CNN
F 1 "*" H 6045 6730 50  0000 L CNN
F 2 "" V 5905 6775 50  0001 C CNN
F 3 "~" H 5975 6775 50  0001 C CNN
	1    5975 6775
	1    0    0    -1  
$EndComp
Wire Wire Line
	5975 6975 5975 6925
Wire Wire Line
	5800 6975 5975 6975
Wire Wire Line
	5975 6975 6175 6975
Connection ~ 5975 6975
Wire Wire Line
	6175 6975 6175 6550
Wire Wire Line
	5975 6550 5975 6625
$Comp
L Switch:SW_SP3T SW4
U 1 1
P 6075 6350
F 0 "SW4" V 6875 6350 50  0000 C CNN
F 1 "auxcontalt" H 6025 6200 50  0001 C CNN
F 2 "" H 6100 6350 50  0001 C CNN
F 3 "" H 6100 6350 50  0001 C CNN
	1    6075 6350
	0    -1   1    0   
$EndComp
Wire Wire Line
	6075 6150 6075 6100
Wire Wire Line
	6075 6100 3350 6100
Wire Wire Line
	3350 6100 3350 6375
Wire Wire Line
	3350 6375 2800 6375
Connection ~ 5550 6300
Wire Wire Line
	5550 6300 5650 6300
Wire Wire Line
	4750 6300 5550 6300
Wire Wire Line
	5550 6300 5550 6475
$EndSCHEMATC
